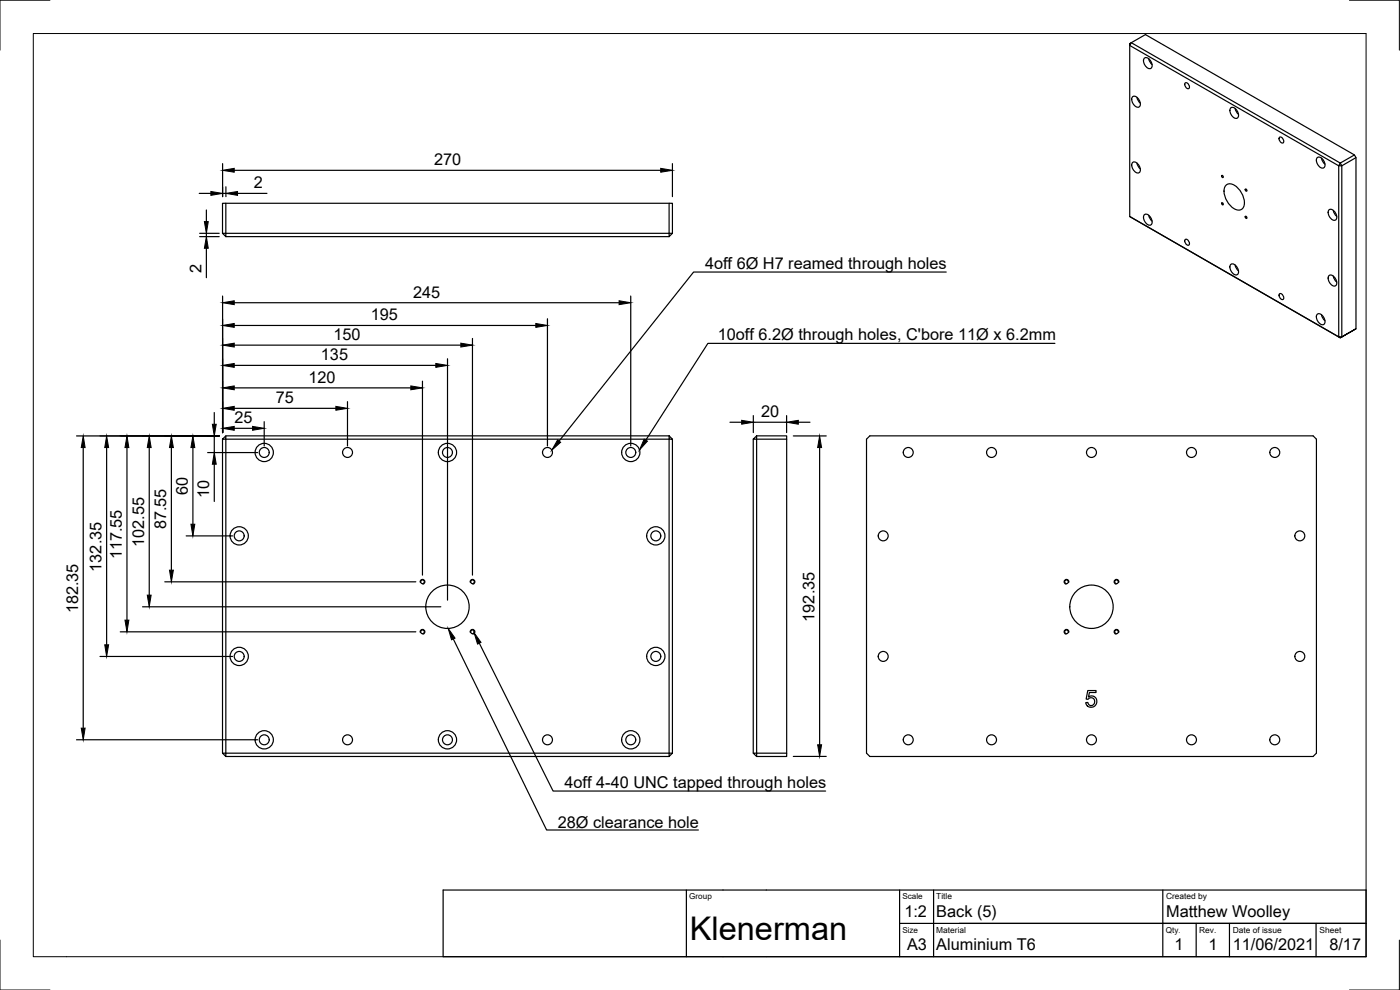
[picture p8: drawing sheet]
<svg xmlns="http://www.w3.org/2000/svg" width="420mm" height="297mm" viewBox="0 0 420 297" stroke-linecap="round" stroke-linejoin="round" font-family="sans-serif">
<!-- layer: Visible -->
<g fill="none" stroke="#000" stroke-width=".36">
<path d="M339 13.1l.5-.3-.5 .8zM343.4 17.5a1.98 1.98 0 0 1 2.4 2.2 .88 .88 0 0 1-.6 .9 .88 .88 0 0 1-1.1-.4l-.9-1.6zM344.7 17.6l.3 .8 .8 1M339.9 29a1.98 1.98 0 0 1 2.3 2.3 .88 .88 0 0 1-.6 .9 .88 .88 0 0 1-1-.4l-.9-1.6zM341.2 29.2l.3 .8 .7 1M355.8 24.8a1.16 1.16 0 0 1 1 1.8 1.16 1.16 0 0 1-1-1.8zM369.4 32.4a1.98 1.98 0 0 1 2.3 2.2 .88 .88 0 0 1-.6 .9 .88 .88 0 0 1-1-.4l-1-1.6zM370.7 32.5l.2 .8 .8 1M339.9 48.8a1.98 1.98 0 0 1 2.3 2.2 .88 .88 0 0 1-.6 .9 .88 .88 0 0 1-1-.4l-.9-1.6zM341.2 48.9l.3 .8 .7 1M366.6 52.7l.4 .1 .1 .4-.4-.1zM367.9 55.7a2.23 2.23 0 0 1 3.1 .3 6.1 6.1 0 0 1 2.2 6.1 2.02 2.02 0 0 1-3.4 .1 6.1 6.1 0 0 1-2.2-6.1z"/>
<path d="M373.7 56.8l.4 .1 .1 .4-.4-.1zM384.1 41.1a1.16 1.16 0 0 1 1 1.8 1.16 1.16 0 0 1-1-1.8zM395.3 47.3a1.98 1.98 0 0 1 2.4 2.2 .88 .88 0 0 1-.7 1 .88 .88 0 0 1-1-.5l-.9-1.5zM396.6 47.5l.3 .8 .7 .9M402.2 48.9l.5 .8h-.9zM402.2 48.9l4.3-2.4 .5 .8-4.3 2.4v51.4M406.5 46.5l-62.7-36.1-4.3 2.4 62.7 36.1M407 47.3v51.3M66.8 70h1v1zM66.8 70v-9h1v9h133M67.8 71h133M67.8 61h133"/>
<path d="M200.8 70h1l-1 1zM200.8 70v-9h1v9M339 65l63.2 36.4 4.8-2.8-4.3 2.5M339 65l.5 .2M339 65v-51.4l62.8 36.1v51.4M343.4 64.4a1.98 1.98 0 0 1 2.4 2.3 .88 .88 0 0 1-.6 .9 .88 .88 0 0 1-1.1-.4l-.9-1.6zM344.7 64.6l.3 .8 .8 .9M355.8 71.8a1.16 1.16 0 0 1 1 1.8 1.16 1.16 0 0 1-1-1.8zM366.6 60.9l.4 .1 .1 .4-.4-.1zM369.4 79.3a1.98 1.98 0 0 1 2.3 2.3 .88 .88 0 0 1-.6 .9 .88 .88 0 0 1-1-.4l-1-1.6zM370.7 79.5l.2 .8 .8 1M373.7 64.9l.4 .1 .1 .5-.4-.1z"/>
<path d="M398.8 63a1.98 1.98 0 0 1 2.4 2.2 .88 .88 0 0 1-.6 .9 .88 .88 0 0 1-1.1-.4l-.9-1.6zM400.1 63.2l.3 .7 .7 1M384.1 88.1a1.16 1.16 0 0 1 1 1.8 1.16 1.16 0 0 1-1-1.8zM395.3 94.3a1.98 1.98 0 0 1 2.4 2.2 .88 .88 0 0 1-.7 1 .88 .88 0 0 1-1-.5l-.9-1.5zM396.6 94.5l.3 .7 .7 1M398.8 82.7a1.98 1.98 0 0 1 2.4 2.2 .88 .88 0 0 1-.6 1 .88 .88 0 0 1-1.1-.5l-.9-1.5zM400.1 82.9l.3 .7 .7 1M401.8 101.1h.9l-.5 .3zM66.8 131.8l1-1v1zM66.8 131.8v94.2M67.8 131.8h133v94.2h-133zM67.8 130.8h133"/>
<path d="M200.8 130.8l1 1h-1zM201.8 131.8v94.2M226.1 131.8l1-1v1zM226.1 131.8v94.2M227.1 130.8h9v1h-9v94.2M236.1 131.8v94.2M261 130.8h133.1l1 1v94.2l-1 1h-133.1l-.9-1v-94.2zM326.5 207.2h2.4v.6h-2l-.2 1.3 .7-.3 .9 .1 .5 .5 .4 .8-.2 1.1-.6 .6-.4 .2-1 .1-.7-.4-.4-1h.6a1.09 1.09 0 0 0 1.7 .6 1.09 1.09 0 0 0 0-1.8l-.9-.3-.8 .5-.5-.1zM66.8 226h1v1zM67.8 227h133M200.8 226h1l-1 1zM226.1 226h1v1z"/>
<path d="M227.1 226h9v1h-9"/>
<circle cx="79.3" cy="135.8" r="1.49"/>
<circle cx="79.3" cy="135.8" r="2.74"/>
<circle cx="104.3" cy="135.8" r="1.49"/>
<circle cx="134.3" cy="135.8" r="1.49"/>
<circle cx="134.3" cy="135.8" r="2.74"/>
<circle cx="164.3" cy="135.8" r="1.49"/>
<circle cx="189.3" cy="135.8" r="1.49"/>
<circle cx="189.3" cy="135.8" r="2.74"/>
<circle cx="272.6" cy="135.8" r="1.49"/>
<circle cx="297.6" cy="135.8" r="1.49"/>
<circle cx="327.6" cy="135.8" r="1.49"/>
<circle cx="357.6" cy="135.8" r="1.49"/>
<circle cx="382.6" cy="135.8" r="1.49"/>
<circle cx="71.8" cy="160.8" r="1.49"/>
<circle cx="71.8" cy="160.8" r="2.74"/>
<circle cx="126.8" cy="174.6" r=".56"/>
<circle cx="141.8" cy="174.6" r=".56"/>
<circle cx="196.8" cy="160.8" r="1.49"/>
<circle cx="196.8" cy="160.8" r="2.74"/>
<circle cx="265.1" cy="160.8" r="1.49"/>
<circle cx="320.1" cy="174.6" r=".56"/>
<circle cx="335.1" cy="174.6" r=".56"/>
<circle cx="390.1" cy="160.8" r="1.49"/>
<circle cx="71.8" cy="197" r="1.49"/>
<circle cx="71.8" cy="197" r="2.74"/>
<circle cx="126.8" cy="189.6" r=".56"/>
<circle cx="134.3" cy="182.1" r="6.5"/>
<circle cx="141.8" cy="189.6" r=".56"/>
<circle cx="196.8" cy="197" r="1.49"/>
<circle cx="196.8" cy="197" r="2.74"/>
<circle cx="265.1" cy="197" r="1.49"/>
<circle cx="320.1" cy="189.6" r=".56"/>
<circle cx="327.6" cy="182.1" r="6.5"/>
<circle cx="335.1" cy="189.6" r=".56"/>
<circle cx="390.1" cy="197" r="1.49"/>
<circle cx="79.3" cy="222" r="1.49"/>
<circle cx="79.3" cy="222" r="2.74"/>
<circle cx="104.3" cy="222" r="1.49"/>
<circle cx="134.3" cy="222" r="1.49"/>
<circle cx="134.3" cy="222" r="2.74"/>
<circle cx="164.3" cy="222" r="1.49"/>
<circle cx="189.3" cy="222" r="1.49"/>
<circle cx="189.3" cy="222" r="2.74"/>
<circle cx="272.6" cy="222" r="1.49"/>
<circle cx="297.6" cy="222" r="1.49"/>
<circle cx="327.6" cy="222" r="1.49"/>
<circle cx="357.6" cy="222" r="1.49"/>
<circle cx="382.6" cy="222" r="1.49"/>
</g>
<!-- layer: Visible Narrow -->
<path d="M126.1 174.7a.71 .71 0 0 1 .6-.8 .71 .71 0 0 1 .8 .5 .71 .71 0 0 1-.6 .9M141.1 174.7a.71 .71 0 0 1 .6-.8 .71 .71 0 0 1 .8 .5 .71 .71 0 0 1-.6 .9M320.8 174.7a.71 .71 0 0 0-.6-.8 .71 .71 0 0 0-.8 .5 .71 .71 0 0 0 .5 .9M335.8 174.7a.71 .71 0 0 0-.6-.8 .71 .71 0 0 0-.8 .5 .71 .71 0 0 0 .6 .9M126.1 189.7a.71 .71 0 0 1 .6-.8 .71 .71 0 0 1 .8 .5 .71 .71 0 0 1-.6 .9M141.1 189.7a.71 .71 0 0 1 .6-.8 .71 .71 0 0 1 .8 .5 .71 .71 0 0 1-.6 .9M320.8 189.7a.71 .71 0 0 0-.6-.8 .71 .71 0 0 0-.8 .5 .71 .71 0 0 0 .5 .9M335.8 189.7a.71 .71 0 0 0-.6-.8 .71 .71 0 0 0-.8 .5 .71 .71 0 0 0 .6 .9" fill="none" stroke="#000" stroke-width=".36"/>
<!-- layer: Border -->
<path d="M10 10.1h400v276.9h-400zM15 .1h-15v15M405 .1h15v15M0 282.1v14.9h15M420 282.1v14.9h-15" fill="none" stroke="#000" stroke-width=".3"/>
<!-- layer: TitleBlock -->
<path d="M133 267h277v20h-277zM206 267v20M270 277.1h140h-122M270 267v20M280.2 267v20M349 267v20M359 277.1v9.9M369 277.1v9.9M395 277.1v9.9" fill="none" stroke="#000" stroke-width=".36"/>
<!-- layer: Dimensions -->
<g fill="none" stroke="#000" stroke-width=".36">
<path d="M59.8 58h3.5M66.8 49.1v9.9M66.8 58h1M67.8 56v3M70.3 51.1h128M71.3 58h8.8M201.8 49.1v9.9M59.9 70h5.9M59.9 71h5.9M61.9 63v3.5M61.9 70v1M61.9 74.5v8.8"/>
<path d="M66.8 88.8v41M70.3 97.6h90.5M70.3 90.8h115.5M164.3 95.6v38.2M189.3 88.8v45M70.3 116.4h53M70.3 109.6h60.5M70.3 103.6h68M126.8 114.4v58.2M134.3 107.6v72.5M141.8 101.5v71.1M23 130.8h42.8"/>
<path d="M25 134.3v84.2M32 134.3v59.2M38.1 134.3v51.8M44.8 134.3v44.3M51.4 134.3v36.8M57.9 134.3v23M62.3 135.8h15M64.3 123.8v3.5M64.3 130.8v5M64.3 139.3v11.2M70.3 128.5h5.5M70.3 122.5h30.5"/>
<path d="M79.3 126.5v7.3M104.3 120.5v13.3M219.1 126.7h3.5M226.1 124.7v5.1M226.1 126.7h10M236.1 124.7v5.1M238.1 130.8h9.9M239.6 126.7h3.5M246 134.3v89.2M49.4 174.6h75.4M55.9 160.8h13.9M30 197h39.8"/>
<path d="M36.1 189.6h88.7M42.8 182.1h89.5M23 222h54.3M238.1 227h9.9"/>
</g>
<g fill="#000" stroke="#000" stroke-width=".3">
<path d="M63.3 57.5l3.5 .5-3.5 .6zM66.8 51.1l3.5-.6v1.2zM67.8 58l3.5-.5v1.1zM198.3 50.5l3.5 .6-3.5 .6zM61.3 66.5h1.2l-.6 3.5zM61.9 71l.6 3.5h-1.2zM66.8 97.6l3.5-.5v1.1zM66.8 90.8l3.5-.6v1.2zM160.8 97.1l3.5 .5-3.5 .6zM185.8 90.2l3.5 .6-3.5 .6zM66.8 116.4l3.5-.6v1.2zM66.8 109.6l3.5-.5v1.1z"/>
<path d="M66.8 103.6l3.5-.6v1.1zM123.3 115.8l3.5 .6-3.5 .6zM130.8 109.1l3.5 .5-3.5 .6zM138.3 103l3.5 .6-3.5 .5zM25 130.8l.5 3.5h-1.1zM32 130.8l.6 3.5h-1.2zM38.1 130.8l.6 3.5h-1.2zM44.8 130.8l.6 3.5h-1.2zM51.4 130.8l.6 3.5h-1.1zM57.9 130.8l.6 3.5h-1.2zM63.7 127.3h1.2l-.6 3.5zM64.3 135.8l.6 3.5h-1.2z"/>
<path d="M66.8 128.5l3.5-.6v1.2zM66.8 122.5l3.5-.6v1.2zM75.8 127.9l3.5 .6-3.5 .6zM100.8 121.9l3.5 .6-3.5 .6zM222.6 126.1l3.5 .6-3.5 .6zM236.1 126.7l3.5-.6v1.2zM246 130.8l.6 3.5h-1.2zM57.3 157.3h1.2l-.6 3.5zM44.2 178.6h1.2l-.6 3.5zM50.9 171.1h1.1l-.6 3.5zM31.4 193.5h1.2l-.6 3.5zM37.5 186.1h1.2l-.6 3.5z"/>
<path d="M24.4 218.5h1.1l-.5 3.5zM245.4 223.5h1.2l-.6 3.5z"/>
</g>
<!-- layer: Annotations -->
<path d="M167.3 132l1 .7-2.7 2.4zM193.3 131.7l1 .7-2.4 2.6zM134.5 188.6l2.1 2.9-1.1 .5zM142.3 189.9l2.1 2.8-1.1 .6z" fill="#000" stroke="#000" stroke-width=".3"/>
<path d="M284 81.6h-75.8l-40.4 50.7M316.6 103h-104.2l-18.6 29M136 191.7l28 57.3h45.6M143.8 193l22.2 44.3h81.8" fill="none" stroke="#000" stroke-width=".36"/>
<text font-size="9.8" x="207" y="282.1">Klenerman</text>
<g font-size="4.9">
<text x="130.3" y="49.5">270</text>
<text x="76.2" y="56.5">2</text>
<text x="60.4" y="82" transform="rotate(-90 60.4 82)">2</text>
<text x="211.6" y="80.6">4off 6Ø H7 reamed through holes</text>
<text x="124" y="89.3">245</text>
<text x="100.1" y="102">150</text>
<text x="111.3" y="96.1">195</text>
<text x="215.4" y="102">10off 6.2Ø through holes, C'bore 11Ø x 6.2mm</text>
<text x="96.3" y="108.1">135</text>
<text x="92.6" y="114.8">120</text>
<text x="82.8" y="121">75</text>
<text x="228.4" y="125.1">20</text>
<text x="70.4" y="126.9">25</text>
<text x="56.3" y="148.5" transform="rotate(-90 56.3 148.5)">60</text>
<text x="62.8" y="149.5" transform="rotate(-90 62.8 149.5)">10</text>
<text x="49.9" y="158.8" transform="rotate(-90 49.9 158.8)">87.55</text>
<text x="36.5" y="167.8" transform="rotate(-90 36.5 167.8)">117.55</text>
<text x="43.2" y="164.1" transform="rotate(-90 43.2 164.1)">102.55</text>
<text x="30.4" y="171.5" transform="rotate(-90 30.4 171.5)">132.35</text>
<text x="23.4" y="184" transform="rotate(-90 23.4 184)">182.35</text>
<text x="244.4" y="186.5" transform="rotate(-90 244.4 186.5)">192.35</text>
<text x="169.4" y="236.3">4off 4-40 UNC tapped through holes</text>
<text x="167.4" y="248.3">28Ø clearance hole</text>
<text x="271.4" y="275">1:2</text>
<text x="281" y="275">Back (5)</text>
<text x="350" y="275">Matthew Woolley</text>
<text x="272.2" y="285.1">A3</text>
<text x="281" y="285.1">Aluminium T6</text>
<text x="352.4" y="285.1">1</text>
<text x="362.6" y="285.1">1</text>
<text x="370" y="285.1">11/06/2021</text>
<text x="399" y="285.1">8/17</text>
</g>
<g font-size="2.5">
<text x="281" y="269.9">Title</text>
<text x="350" y="269.9">Created by</text>
<text x="281" y="279.9">Material</text>
<text x="359.9" y="279.9">Rev.</text>
<text x="370" y="279.9">Date of issue</text>
<text x="396" y="279.9">Sheet</text>
</g>
<g font-size="2.4">
<text x="206.9" y="269.8">Group</text>
<text x="270.8" y="269.8">Scale</text>
<text x="270.8" y="279.8">Size</text>
<text x="349.9" y="279.8">Qty</text>
</g>
<text font-size="2.1" x="353.7" y="279.8">.</text>
</svg>
